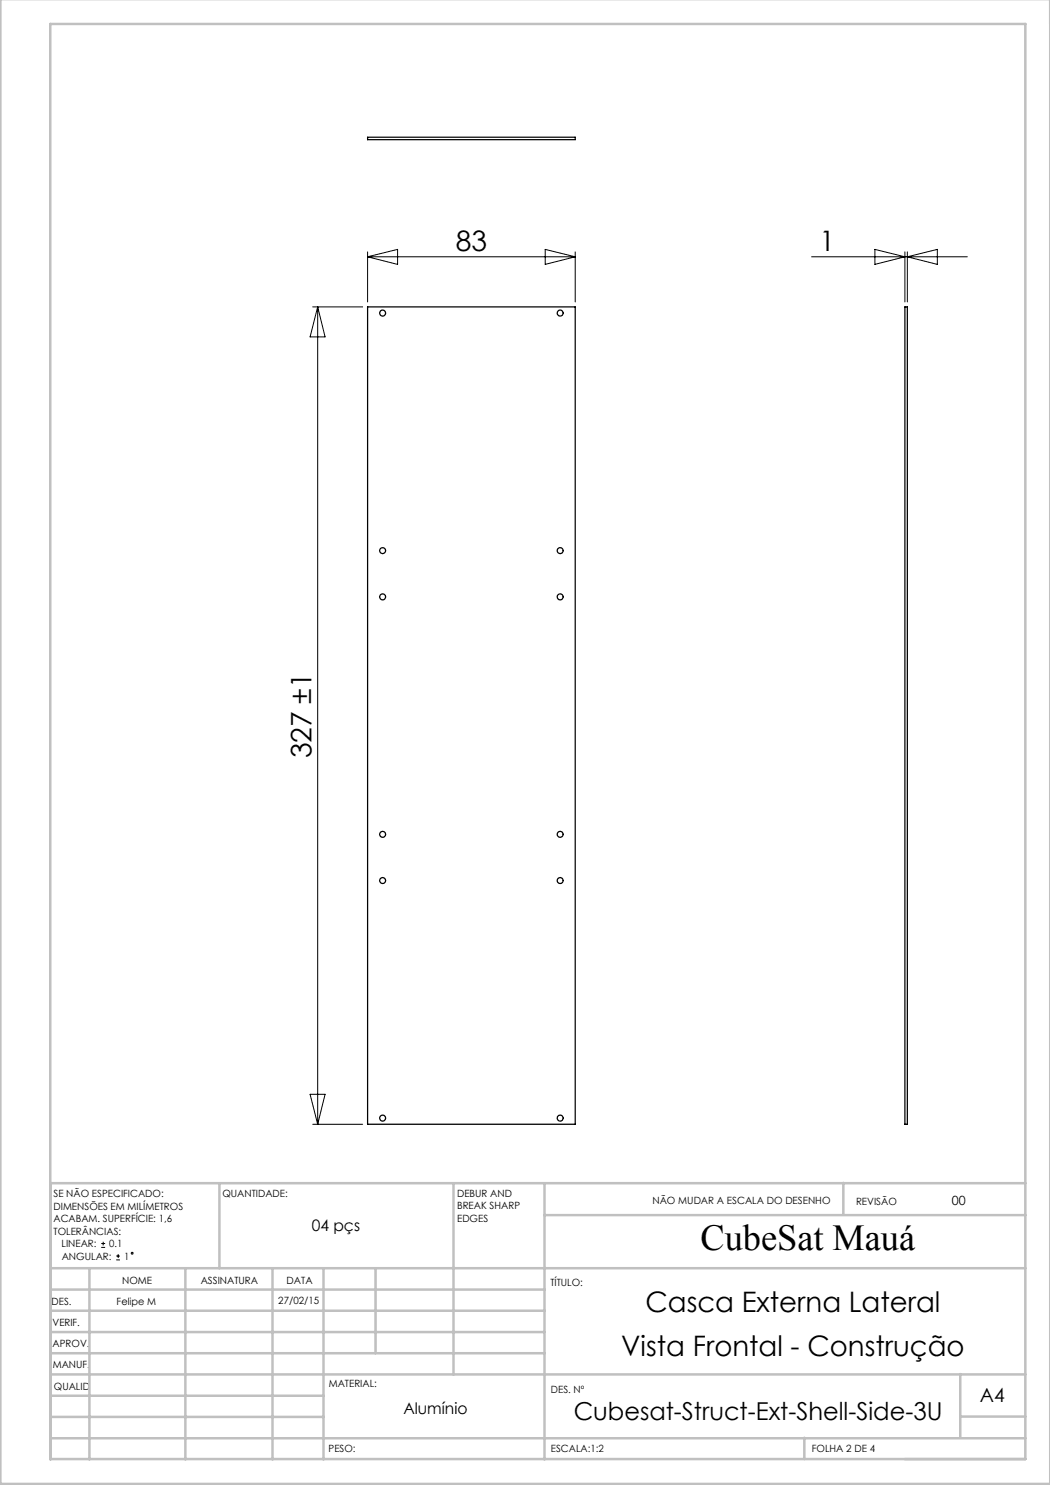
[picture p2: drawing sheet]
<svg xmlns="http://www.w3.org/2000/svg" width="210mm" height="297mm" viewBox="0 0 210 297" stroke-linecap="round" stroke-linejoin="round" font-family="sans-serif">
<g fill="none" stroke="#000" stroke-width=".2">
<path d="M73.5 50.4v10M73.5 51.4h41.5M73.5 51.4l6-1.5v3zM109 49.9l6 1.5-6 1.5zM115 50.4v10M162.3 51.4h31.2M175 49.9l6 1.5-6 1.5zM181 50.4v10M181.5 50.4v10M181.5 51.4l6-1.5v3zM62.5 61.4h10M63.5 61.4v163.5"/>
<path d="M63.5 61.4l1.5 6h-3zM62 218.9h3l-1.5 6zM62.5 224.9h10M20.2 249.5h.8M20.2 248.7h.8M20.6 248.4v.7M23.2 252h.8M23.2 251.2h.8M23.6 250.8v.8"/>
<circle cx="26.4" cy="250.6" r=".19"/>
</g>
<g fill="none" stroke="#c0c0c0" stroke-width=".5">
<path d="M.1 -.1v296.9h209.9v-296.9M10.1 4.8h195v287h-195zM43.9 236.6v17M90.7 236.6v38.3M108.9 236.6v55.3M168.7 236.6v6.3M205.1 236.6h-195v55.3M10.1 253.6h195M10.1 257.9h98.8M17.9 253.6v38.3M37.1 253.6v38.3M54.5 253.6v38.3"/>
<path d="M64.7 253.6v38.3M75.1 253.6v17M108.9 243h96.2M10.1 270.6h98.8M10.1 266.4h98.8M10.1 262.1h98.8M10.1 279.1h54.6M10.1 274.9h195M192.1 274.8v12.7M10.1 287.7h195M10.1 283.4h54.6M160.9 287.5v4.3"/>
<path d="M192.1 283.3h13"/>
</g>
<g fill="none" stroke="#000" stroke-width=".25">
<path d="M73.5 27.4h41.5v.5h-41.5zM73.5 61.4h41.5v163.5h-41.5zM181 61.4h.5v163.5h-.5z"/>
<circle cx="76.5" cy="62.6" r=".6"/>
<circle cx="112" cy="62.6" r=".6"/>
<circle cx="76.5" cy="119.4" r=".6"/>
<circle cx="76.5" cy="110.1" r=".6"/>
<circle cx="112" cy="119.4" r=".6"/>
<circle cx="112" cy="110.1" r=".6"/>
<circle cx="76.5" cy="176.1" r=".59"/>
<circle cx="76.5" cy="166.9" r=".59"/>
<circle cx="112" cy="176.1" r=".6"/>
<circle cx="112" cy="166.9" r=".6"/>
<circle cx="76.5" cy="223.6" r=".6"/>
<circle cx="112" cy="223.6" r=".6"/>
</g>
<text font-size="7.3" x="140.1" y="249.9">CubeSat Mauá</text>
<g font-size="5.6">
<text x="91.2" y="50.1">83</text>
<text x="163.9" y="50.1">1</text>
<text x="62.3" y="151.7" transform="rotate(-90 62.3 151.7)">327 ±1</text>
<text x="129.1" y="262.3">Casca Externa Lateral</text>
<text x="124.3" y="271.2">Vista Frontal - Construção</text>
</g>
<text font-size="4.9" x="114.7" y="284.1">Cubesat-Struct-Ext-Shell-Side-3U</text>
<text font-size="3.9" x="196" y="280.4">A4</text>
<g font-size="3.2">
<text x="62.3" y="246.3">04 pçs</text>
<text x="80.7" y="282.8">Alumínio</text>
</g>
<text font-size="2.5" x="190.4" y="240.9">00</text>
<g font-size="2">
<text x="10.7" y="239.5">SE NÃO ESPECIFICADO:</text>
<text x="44.5" y="239.5">QUANTIDADE:</text>
<text x="91.4" y="239.4">DEBUR AND</text>
<text x="10.7" y="242">DIMENSÕES EM MILÍMETROS</text>
<text x="10.7" y="244.5">ACABAM. SUPERFÍCIE: 1,6</text>
<text x="91.4" y="241.9">BREAK SHARP</text>
<text x="91.4" y="244.4">EDGES</text>
<text x="130.5" y="240.8">NÃO MUDAR A ESCALA DO DESENHO</text>
<text x="171.2" y="241">REVISÃO</text>
<text x="10.7" y="247">TOLERÂNCIAS:</text>
<text x="12.3" y="249.5">LINEAR:</text>
<text x="12.3" y="252">ANGULAR:</text>
<text x="21.8" y="249.5">0.1</text>
<text x="24.8" y="252">1</text>
<text x="24.4" y="256.9">NOME</text>
<text x="40.1" y="256.8">ASSINATURA</text>
<text x="57.3" y="256.8">DATA</text>
<text x="110.1" y="257.1">TÍTULO:</text>
<text x="10.3" y="260.9">DES.</text>
<text x="23.3" y="261">Felipe M</text>
<text x="55.7" y="260.8">27/02/15</text>
<text x="10.5" y="269.3">APROV.</text>
<text x="10.5" y="265.2">VERIF.</text>
<text x="10.6" y="273.6">MANUF.</text>
<text x="10.8" y="278">QUALID</text>
<text x="65.8" y="277.4">MATERIAL:</text>
<text x="110.2" y="278.5">DES. Nº</text>
<text x="65.7" y="290.4">PESO:</text>
<text x="110.2" y="290.5">ESCALA:1:2</text>
<text x="162.4" y="290.4">FOLHA 2 DE 4</text>
</g>
</svg>
